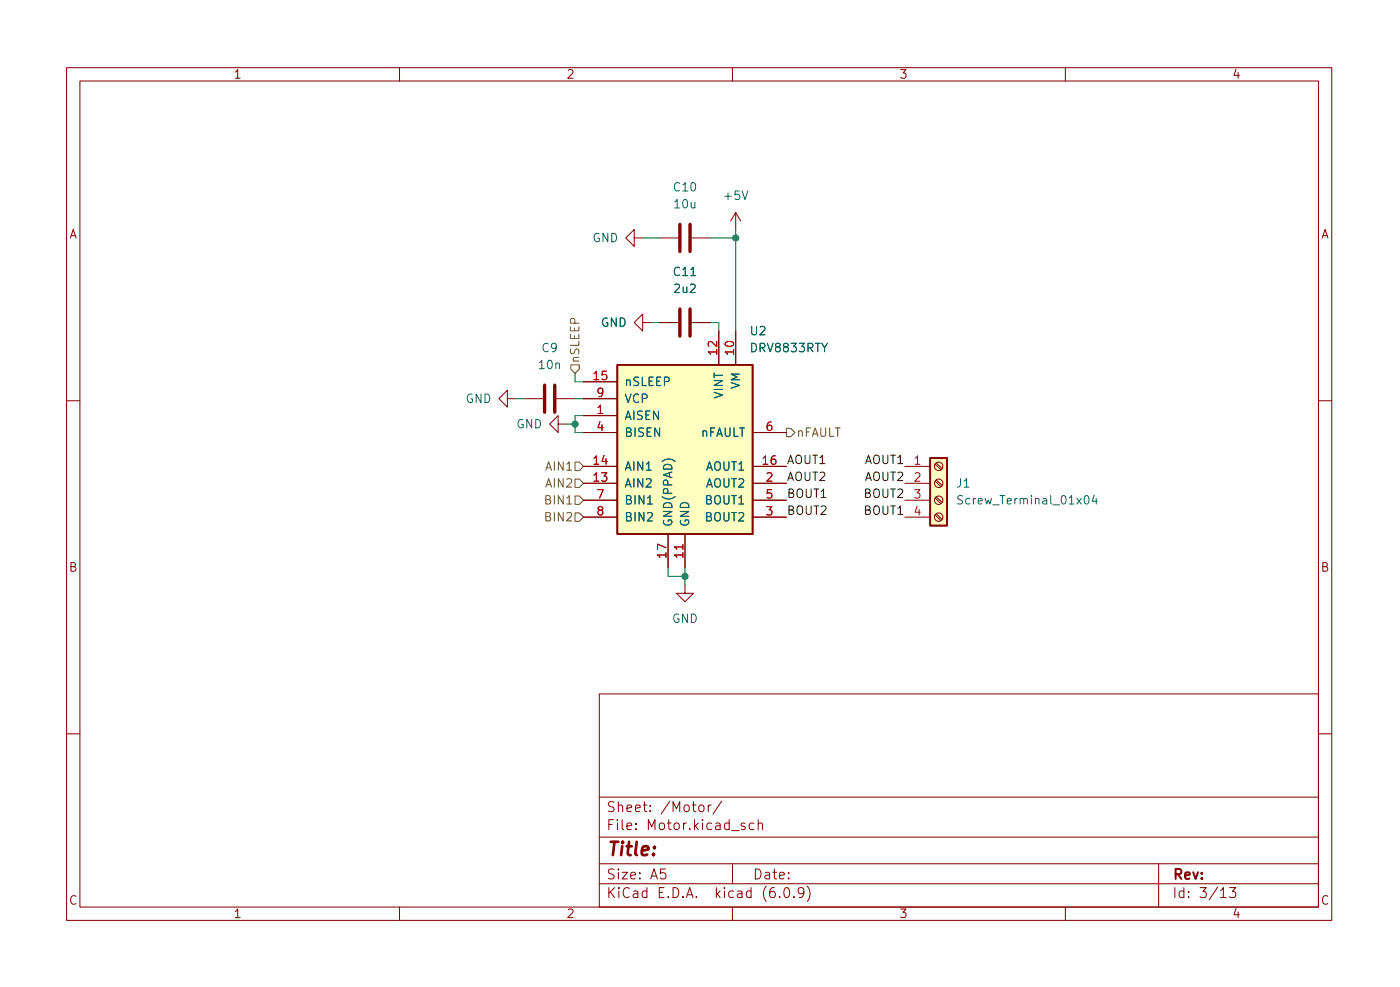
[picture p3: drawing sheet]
<svg xmlns="http://www.w3.org/2000/svg" width="210mm" height="148mm" viewBox="0 0 210 148" stroke-linecap="round" stroke-linejoin="round" font-family="sans-serif">
<g fill="none" stroke="#840000" stroke-width=".15">
<path d="M10 10.2h190v128h-190zM12 12.2h186v124h-186zM60 10.2v2M110 10.2v2M160 10.2v2M95.2 35.7v-1.2l-1.2 1.2 1.2 1.3v-1.3h1.3M99.1 35.7h2.8M103.9 35.7h2.8M110.5 31.9v2.6M110.5 31.9l-.8 1.3M110.5 31.9l.8 1.3M76.2 59.9v-1.3l-1.3 1.3 1.3 1.2v-1.2h1.3"/>
<path d="M78.7 59.9h2.8M83.6 59.9h2.8M87.6 57.3h5.1M87.6 59.9h5.1M96.5 48.4v-1.2l-1.3 1.2 1.3 1.3v-1.3h1.3M99.1 48.4h2.8M103.9 48.4h2.8M107.9 49.7v5.1M110.5 49.7v5.1M10 60.2h2M83.8 63.7v-1.3l-1.3 1.3 1.3 1.2v-1.2h1.3M87.6 62.4h5.1"/>
<path d="M87.6 72.6h5.1M87.6 70h5.1M87.6 77.6h5.1M87.6 64.9h5.1M87.6 75.1h5.1M113 72.6h5.1M113 70h5.1M113 77.6h5.1M113 64.9h5.1M113 75.1h5.1M135.9 72.6h3.8M135.9 70h3.8"/>
<path d="M135.9 77.6h3.8M135.9 75.1h3.8M140.4 77.3l.9 .8M140.4 74.8l.9 .8M140.4 72.2l.9 .9M140.4 69.7l.9 .8M140.6 77.1l.9 .9M140.6 74.6l.9 .8M140.6 72l.9 .9M140.6 69.5l.9 .8M198 60.2h2M100.3 80.2v5.1"/>
<path d="M102.9 87.8v1.3h1.2l-1.2 1.2-1.3-1.2h1.3M102.9 80.2v5.1M10 110.2h2M90 104.2h108v32h-108zM90 119.7h108M198 110.2h2M60 136.2v2M90 132.7h108M90 129.7h108M90 125.7h108M99.9 130.4h-.7v.8l.2-.2 .5 .1 .1 .2-.1 .5-.2 .1h-.3l-.2-.1M105.1 120.9a.41 .41 0 0 1 .6 .2v.5a.41 .41 0 0 1-.4 .3 .41 .41 0 0 1-.4-.3v-.5z"/>
<path d="M106.4 120.8v1M106.8 120.8l-.3 .1-.1 .2M108.4 120.3l-1.3 1.9M110 136.2v2M110 129.7v3M111.9 123.6l-.4-.1-.2 .3 .1 .2 .5 .1v.4h-.6M113.2 123.6l-.4-.1-.3 .3v.5l.2 .2h.5M113.9 123.7a.37 .37 0 0 1 .6 .1v.7M113.9 123v1.5M117.1 134.6v.1M117.9 133.3l.3-.1a.94 .94 0 0 1 0 1.5h-.1a1 1 0 0 1-.2-1.4zM119.2 134.6v.1"/>
<path d="M120.7 133.9l-.3 .3h-.2l-.3-.3v-.4l.1-.2 .4-.1 .3 .2a.99 .99 0 0 1-.4 1.3h-.3M121.2 133a1.72 1.72 0 0 1 0 2.3M160 136.2v2M174 129.7v6.5M183.3 133.7l.4-.5v1.5M183.3 134.7h.9M184.7 133.2h.9l-.5 .6a.41 .41 0 0 1 .5 .3v.4l-.2 .2h-.5l-.2-.1"/>
<circle cx="141" cy="70" r=".63"/>
<circle cx="141" cy="77.6" r=".63"/>
<circle cx="141" cy="72.6" r=".63"/>
<circle cx="141" cy="75.1" r=".63"/>
</g>
<g fill="#ffffc2" stroke="#ffffc2" stroke-width=".15">
<path d="M92.7 54.8h20.3v25.4h-20.3z"/>
<path d="M139.7 68.7h2.5v10.2h-2.5z"/>
</g>
<path d="M92.7 54.8h20.3v25.4h-20.3zM139.7 68.7h2.5v10.2h-2.5z" fill="none" stroke="#840000" stroke-width=".25"/>
<path d="M97.2 75.7h.8M144.6 74.5l-.5-.1-.2 .1v.4l.5 .2 .2 .3-.3 .3-.5-.1M164.3 74.3l-.3 .9h.8M164.6 74.8v.9" fill="none" stroke="#006464" stroke-width=".15"/>
<path d="M102.1 33.7v4.1M103.6 33.7v4.1M81.8 57.8v4.1M83.3 57.8v4.1M102.1 46.4v4.1M103.6 46.4v4.1" fill="none" stroke="#840000" stroke-width=".51"/>
<path d="M85.7 54.8h1.3v.6l-.6 .6-.7-.6zM86.4 74.5h.6l.6 .6-.6 .6h-.6zM86.4 77h.6l.6 .6-.6 .7h-.6zM86.4 71.9h.6l.6 .7-.6 .6h-.6zM86.4 69.4h.6l.6 .6-.6 .6h-.6zM118.1 64.3h.6l.7 .6-.7 .7h-.6z" fill="none" stroke="#725600" stroke-width=".15"/>
<path d="M96.5 35.7h2.6M106.7 35.7h3.8M110.5 34.5v15.2M77.5 59.9h1.2M86.4 56v1.3h1.2M86.4 59.9h1.2M97.8 48.4h1.3M106.7 48.4h1.2v1.3M85.1 63.7h1.3M87.6 62.4h-1.2v2.5h1.2M100.3 85.3v1.2h2.6M102.9 85.3v2.5" fill="none" stroke="#009600" stroke-width=".15"/>
<g fill="#009600" stroke="#009600" stroke-width=".15">
<circle cx="110.5" cy="35.7" r=".46"/>
<circle cx="86.4" cy="63.7" r=".46"/>
<circle cx="102.9" cy="86.5" r=".46"/>
</g>
<text font-size="2.8" fill="#840000" x="91" y="128.5">Title:</text>
<g font-size="2.1" fill="#840000">
<text x="91" y="124.6">File: Motor.kicad_sch</text>
<text x="91" y="121.9">Sheet: /Motor/</text>
<text x="91" y="134.8">KiCad E.D.A. kicad (6.0.9)</text>
<text x="91" y="132">Size: A5</text>
<text x="113" y="132">Date:</text>
<text x="176" y="132">Rev:</text>
<text x="176" y="134.8">Id: 3/13</text>
</g>
<g font-size="1.8" fill="#840000">
<text x="35" y="11.8">1</text>
<text x="85" y="11.8">2</text>
<text x="135" y="11.8">3</text>
<text x="185" y="11.8">4</text>
<text x="10.3" y="35.8">A</text>
<text x="198.4" y="35.8">A</text>
<text x="10.3" y="85.8">B</text>
<text x="198.4" y="85.8">B</text>
<text x="10.3" y="135.8">C</text>
<text x="35" y="137.8">1</text>
<text x="85" y="137.8">2</text>
<text x="135" y="137.8">3</text>
<text x="185" y="137.8">4</text>
<text x="198.4" y="135.8">C</text>
</g>
<g font-size="1.8" fill="#006464">
<text x="101.2" y="28.7">C10</text>
<text x="101.3" y="31.3">10u</text>
<text x="108.9" y="30">+5V</text>
<text x="88.9" y="36.4">GND</text>
<text x="101.2" y="41.4">C11</text>
<text x="101.3" y="44">2u2</text>
<text x="81.4" y="52.9">C9</text>
<text x="90.2" y="49.1">GND</text>
<text x="112.7" y="50.3">U2</text>
<text x="112.9" y="52.9">DRV8833RTY</text>
<text x="81" y="55.4">10n</text>
<text x="93.7" y="57.9">nSLEEP</text>
<text x="108.6" y="59.8" transform="rotate(-90 108.6 59.8)">VINT</text>
<text x="111.1" y="58.4" transform="rotate(-90 111.1 58.4)">VM</text>
<text x="69.9" y="60.5">GND</text>
<text x="77.5" y="64.3">GND</text>
<text x="93.7" y="63">AISEN</text>
<text x="93.7" y="65.6">BISEN</text>
<text x="93.7" y="60.5">VCP</text>
<text x="105.1" y="65.6">nFAULT</text>
<text x="93.7" y="70.6">AIN1</text>
<text x="106" y="70.6">AOUT1</text>
<text x="93.7" y="73.2">AIN2</text>
<text x="93.7" y="75.7">BIN1</text>
<text x="106" y="73.2">AOUT2</text>
<text x="106" y="75.7">BOUT1</text>
<text x="143.7" y="73.2">J1</text>
<text x="144.6" y="75.7">Screw_Terminal_01x04</text>
<text x="93.7" y="78.3">BIN2</text>
<text x="101" y="79.2" transform="rotate(-90 101 79.2)">GND(PPAD)</text>
<text x="103.5" y="79.2" transform="rotate(-90 103.5 79.2)">GND</text>
<text x="106" y="78.3">BOUT2</text>
<text x="100.9" y="93.5">GND</text>
</g>
<g font-size="1.8" fill="#a90000">
<text x="107.7" y="53.2" transform="rotate(-90 107.7 53.2)">12</text>
<text x="110.2" y="53.2" transform="rotate(-90 110.2 53.2)">10</text>
<text x="89.2" y="57.1">15</text>
<text x="89.7" y="59.6">9</text>
<text x="89.7" y="62.1">1</text>
<text x="89.7" y="64.7">4</text>
<text x="115.1" y="64.7">6</text>
<text x="89.2" y="69.8">14</text>
<text x="114.6" y="69.8">16</text>
<text x="137.3" y="69.8">1</text>
<text x="89.2" y="72.3">13</text>
<text x="89.7" y="74.8">7</text>
<text x="89.7" y="77.4">8</text>
<text x="115.1" y="72.3">2</text>
<text x="115.1" y="77.4">3</text>
<text x="115.1" y="74.8">5</text>
<text x="137.3" y="72.3">2</text>
<text x="137.3" y="74.8">3</text>
<text x="137.3" y="77.4">4</text>
<text x="100.1" y="83.7" transform="rotate(-90 100.1 83.7)">17</text>
<text x="102.6" y="83.7" transform="rotate(-90 102.6 83.7)">11</text>
</g>
<g font-size="1.8" fill="#725600">
<text x="87" y="54.6" transform="rotate(-90 87 54.6)">nSLEEP</text>
<text x="119.6" y="65.6">nFAULT</text>
<text x="82.1" y="70.6">AIN1</text>
<text x="82.1" y="75.7">BIN1</text>
<text x="82.1" y="73.2">AIN2</text>
<text x="82.1" y="78.3">BIN2</text>
</g>
<g font-size="1.8" fill="#0f0f0f">
<text x="118.1" y="69.7">AOUT1</text>
<text x="129.9" y="69.7">AOUT1</text>
<text x="118.1" y="72.2">AOUT2</text>
<text x="118.1" y="77.3">BOUT2</text>
<text x="118.1" y="74.7">BOUT1</text>
<text x="129.9" y="77.3">BOUT1</text>
<text x="129.9" y="74.7">BOUT2</text>
<text x="129.9" y="72.2">AOUT2</text>
</g>
</svg>
